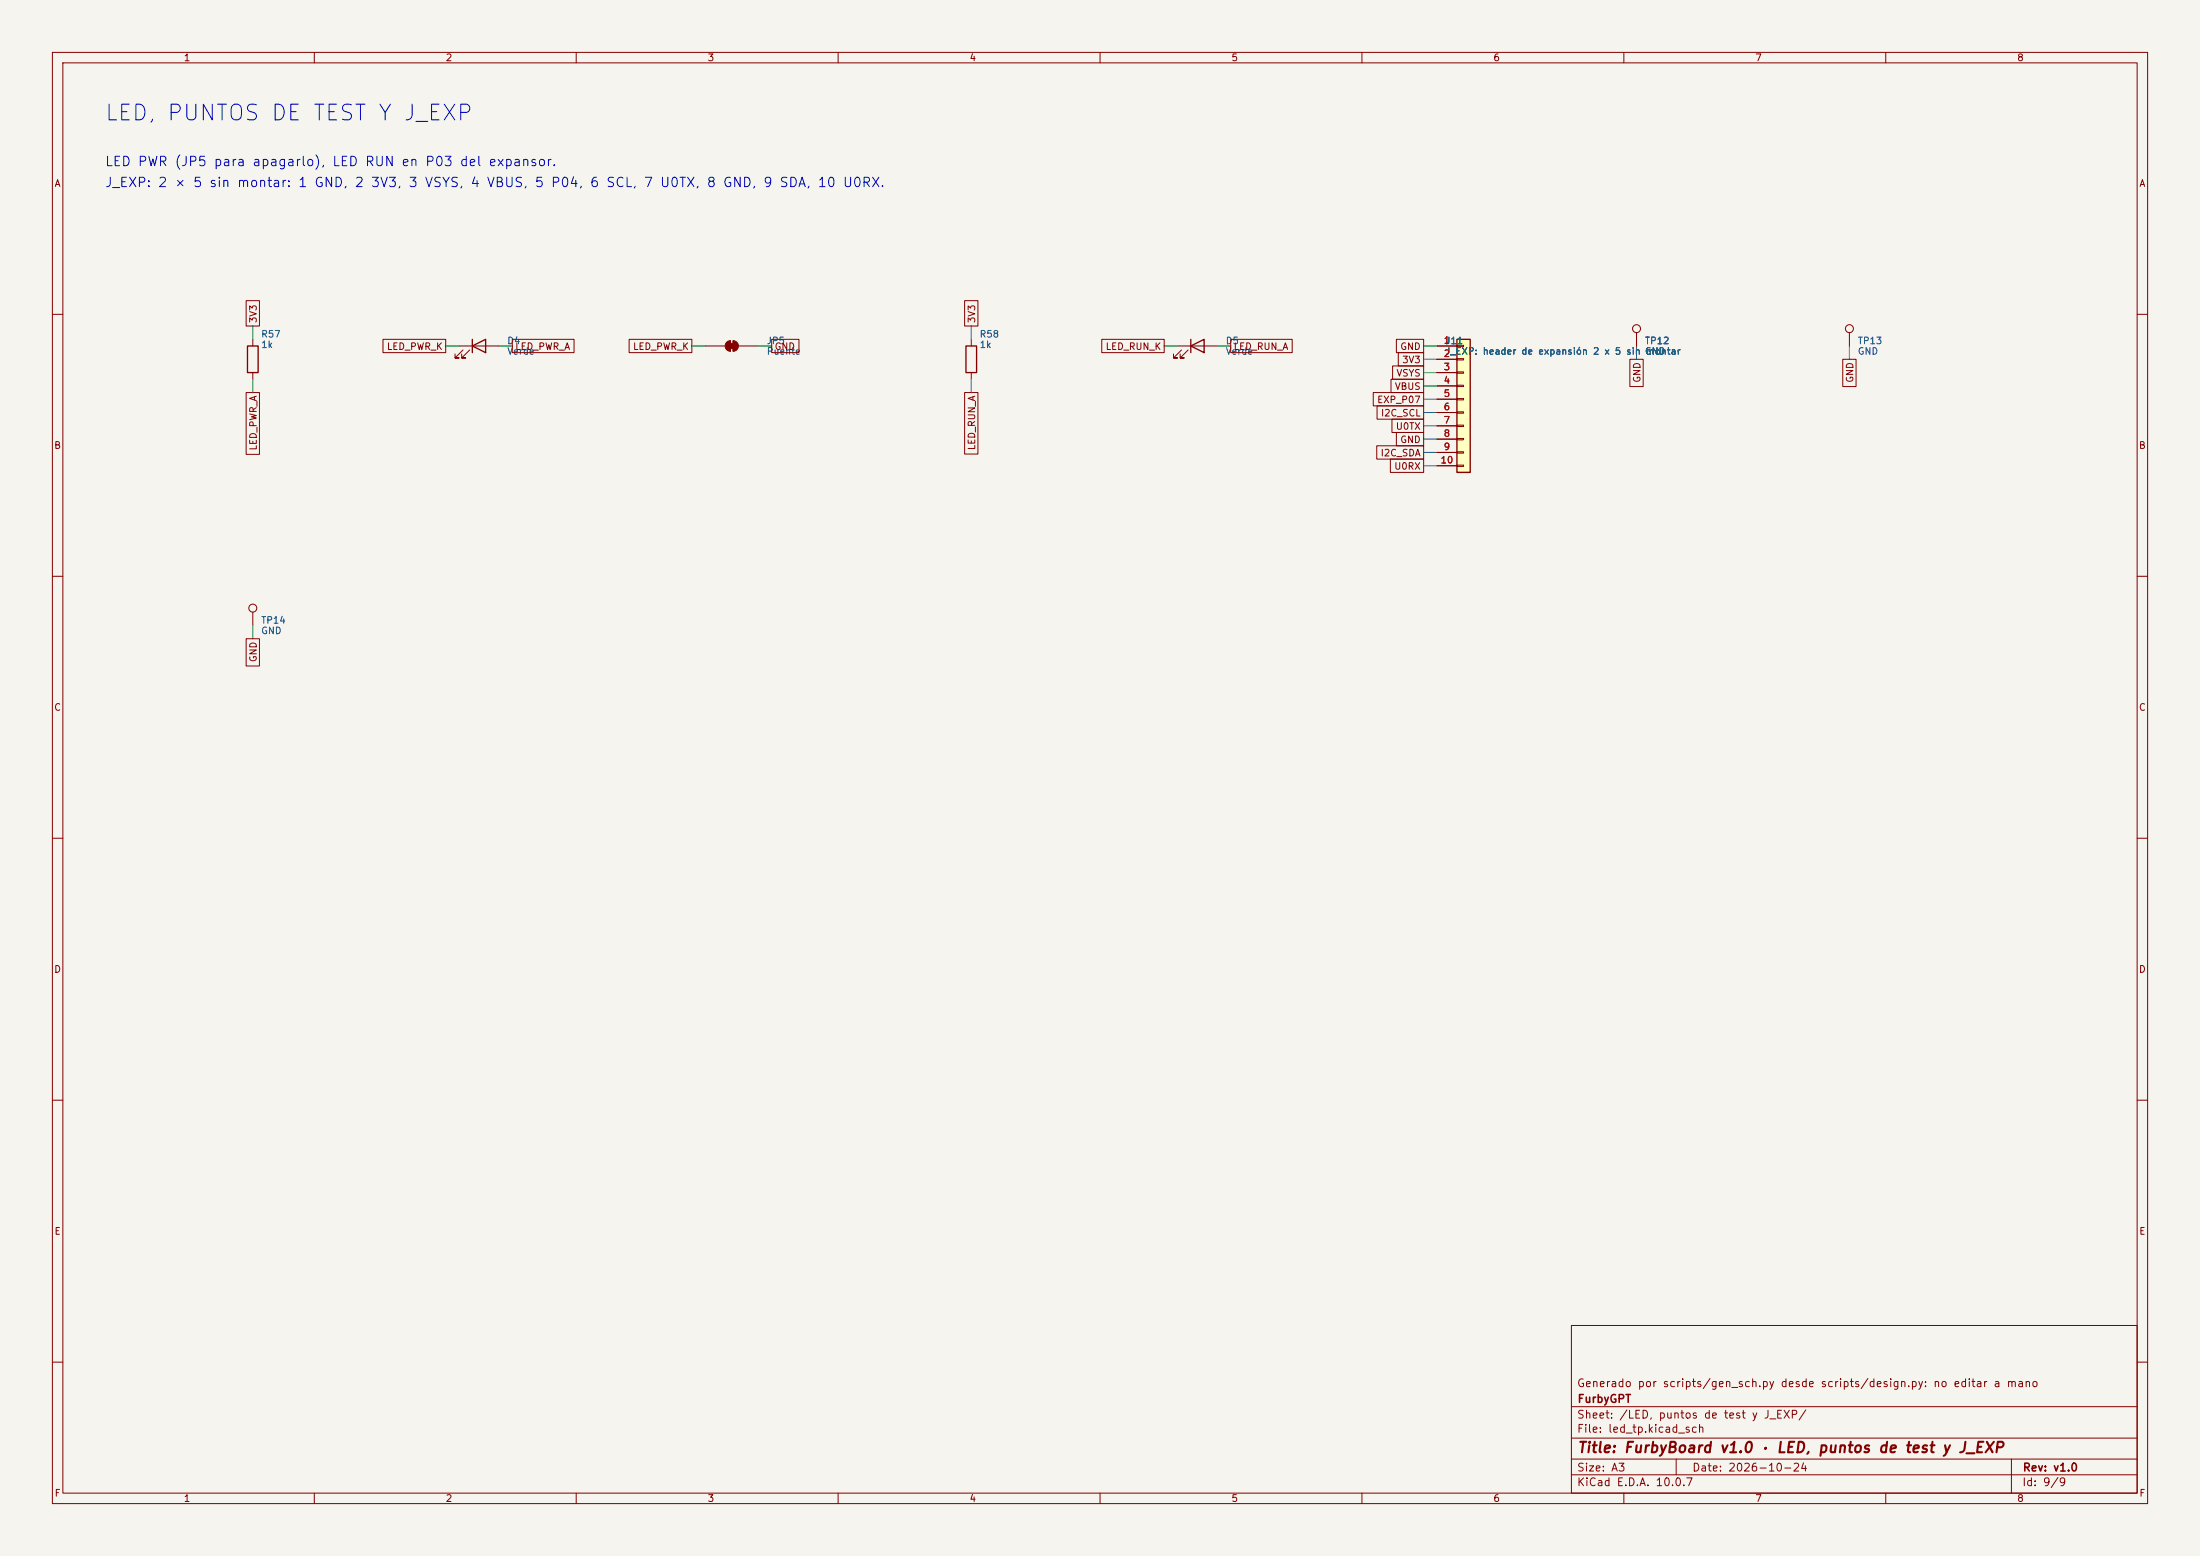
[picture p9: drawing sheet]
(kicad_sch
 (version 20260306)
 (generator "eeschema")
 (generator_version "10.0")
 (paper "A3")
 (title_block
  (title "FurbyBoard v1.0 · LED, puntos de test y J_EXP")
  (date "2026-10-24")
  (rev "v1.0")
  (company "FurbyGPT")
  (comment 1 "Generado por scripts/gen_sch.py desde scripts/design.py: no editar a mano"))
 (lib_symbols
  (symbol "Connector:TestPoint"
   (pin_numbers (hide yes))
   (pin_names
    (offset 0.762) (hide yes)) (exclude_from_sim no) (in_bom yes) (on_board yes)
   (in_pos_files yes)
   (duplicate_pin_numbers_are_jumpers no)
   (property "Reference" "TP" (at 0 6.858 0) (show_name no) (do_not_autoplace no) (effects (font (size 1.27 1.27))))
   (property "Value" "TestPoint" (at 0 5.08 0) (show_name no) (do_not_autoplace no) (effects (font (size 1.27 1.27))))
   (property "Footprint" "" (at 5.08 0 0) (show_name no) (do_not_autoplace no) (hide yes) (effects (font (size 1.27 1.27))))
   (property "Datasheet" "" (at 5.08 0 0) (show_name no) (do_not_autoplace no) (hide yes) (effects (font (size 1.27 1.27))))
   (property "Description" "test point" (at 0 0 0) (show_name no) (do_not_autoplace no) (hide yes) (effects (font (size 1.27 1.27))))
   (symbol "TestPoint_0_1"
    (circle (center 0 3.302) (radius 0.762) (stroke (width 0) (type default)) (fill (type none))))
   (symbol "TestPoint_1_1"
    (pin passive line (at 0 0 90) (length 2.54) (name "1" (effects (font (size 1.27 1.27)))) (number "1" (effects (font (size 1.27 1.27))))))
   (embedded_fonts no))
  (symbol "Connector_Generic:Conn_01x10"
   (pin_names
    (offset 1.016) (hide yes)) (exclude_from_sim no) (in_bom yes) (on_board yes)
   (in_pos_files yes)
   (duplicate_pin_numbers_are_jumpers no)
   (property "Reference" "J" (at 0 12.7 0) (show_name no) (do_not_autoplace no) (effects (font (size 1.27 1.27))))
   (property "Value" "Conn_01x10" (at 0 -15.24 0) (show_name no) (do_not_autoplace no) (effects (font (size 1.27 1.27))))
   (property "Footprint" "" (at 0 0 0) (show_name no) (do_not_autoplace no) (hide yes) (effects (font (size 1.27 1.27))))
   (property "Datasheet" "" (at 0 0 0) (show_name no) (do_not_autoplace no) (hide yes) (effects (font (size 1.27 1.27))))
   (property "Description" "Generic connector, single row, 01x10, script generated (kicad-library-utils/schlib/autogen/connector/)" (at 0 0 0) (show_name no) (do_not_autoplace no) (hide yes) (effects (font (size 1.27 1.27))))
   (symbol "Conn_01x10_1_1"
    (rectangle (start -1.27 11.43) (end 1.27 -13.97) (stroke (width 0.254) (type default)) (fill (type background)))
    (rectangle (start -1.27 10.287) (end 0 10.033) (stroke (width 0.1524) (type default)) (fill (type none)))
    (rectangle (start -1.27 7.747) (end 0 7.493) (stroke (width 0.1524) (type default)) (fill (type none)))
    (rectangle (start -1.27 5.207) (end 0 4.953) (stroke (width 0.1524) (type default)) (fill (type none)))
    (rectangle (start -1.27 2.667) (end 0 2.413) (stroke (width 0.1524) (type default)) (fill (type none)))
    (rectangle (start -1.27 0.127) (end 0 -0.127) (stroke (width 0.1524) (type default)) (fill (type none)))
    (rectangle (start -1.27 -2.413) (end 0 -2.667) (stroke (width 0.1524) (type default)) (fill (type none)))
    (rectangle (start -1.27 -4.953) (end 0 -5.207) (stroke (width 0.1524) (type default)) (fill (type none)))
    (rectangle (start -1.27 -7.493) (end 0 -7.747) (stroke (width 0.1524) (type default)) (fill (type none)))
    (rectangle (start -1.27 -10.033) (end 0 -10.287) (stroke (width 0.1524) (type default)) (fill (type none)))
    (rectangle (start -1.27 -12.573) (end 0 -12.827) (stroke (width 0.1524) (type default)) (fill (type none)))
    (pin passive line (at -5.08 10.16 0) (length 3.81) (name "Pin_1" (effects (font (size 1.27 1.27)))) (number "1" (effects (font (size 1.27 1.27)))))
    (pin passive line (at -5.08 7.62 0) (length 3.81) (name "Pin_2" (effects (font (size 1.27 1.27)))) (number "2" (effects (font (size 1.27 1.27)))))
    (pin passive line (at -5.08 5.08 0) (length 3.81) (name "Pin_3" (effects (font (size 1.27 1.27)))) (number "3" (effects (font (size 1.27 1.27)))))
    (pin passive line (at -5.08 2.54 0) (length 3.81) (name "Pin_4" (effects (font (size 1.27 1.27)))) (number "4" (effects (font (size 1.27 1.27)))))
    (pin passive line (at -5.08 0 0) (length 3.81) (name "Pin_5" (effects (font (size 1.27 1.27)))) (number "5" (effects (font (size 1.27 1.27)))))
    (pin passive line (at -5.08 -2.54 0) (length 3.81) (name "Pin_6" (effects (font (size 1.27 1.27)))) (number "6" (effects (font (size 1.27 1.27)))))
    (pin passive line (at -5.08 -5.08 0) (length 3.81) (name "Pin_7" (effects (font (size 1.27 1.27)))) (number "7" (effects (font (size 1.27 1.27)))))
    (pin passive line (at -5.08 -7.62 0) (length 3.81) (name "Pin_8" (effects (font (size 1.27 1.27)))) (number "8" (effects (font (size 1.27 1.27)))))
    (pin passive line (at -5.08 -10.16 0) (length 3.81) (name "Pin_9" (effects (font (size 1.27 1.27)))) (number "9" (effects (font (size 1.27 1.27)))))
    (pin passive line (at -5.08 -12.7 0) (length 3.81) (name "Pin_10" (effects (font (size 1.27 1.27)))) (number "10" (effects (font (size 1.27 1.27))))))
   (embedded_fonts no))
  (symbol "Device:LED"
   (pin_numbers (hide yes))
   (pin_names
    (offset 1.016) (hide yes)) (exclude_from_sim no) (in_bom yes) (on_board yes)
   (in_pos_files yes)
   (duplicate_pin_numbers_are_jumpers no)
   (property "Reference" "D" (at 0 2.54 0) (show_name no) (do_not_autoplace no) (effects (font (size 1.27 1.27))))
   (property "Value" "LED" (at 0 -2.54 0) (show_name no) (do_not_autoplace no) (effects (font (size 1.27 1.27))))
   (property "Footprint" "" (at 0 0 0) (show_name no) (do_not_autoplace no) (hide yes) (effects (font (size 1.27 1.27))))
   (property "Datasheet" "" (at 0 0 0) (show_name no) (do_not_autoplace no) (hide yes) (effects (font (size 1.27 1.27))))
   (property "Description" "Light emitting diode" (at 0 0 0) (show_name no) (do_not_autoplace no) (hide yes) (effects (font (size 1.27 1.27))))
   (property "Sim.Pins" "1=K 2=A" (at 0 0 0) (show_name no) (do_not_autoplace no) (hide yes) (effects (font (size 1.27 1.27))))
   (symbol "LED_0_1"
    (polyline (pts (xy -3.048 -0.762) (xy -4.572 -2.286) (xy -3.81 -2.286) (xy -4.572 -2.286) (xy -4.572 -1.524)) (stroke (width 0) (type default)) (fill (type none)))
    (polyline (pts (xy -1.778 -0.762) (xy -3.302 -2.286) (xy -2.54 -2.286) (xy -3.302 -2.286) (xy -3.302 -1.524)) (stroke (width 0) (type default)) (fill (type none)))
    (polyline (pts (xy -1.27 0) (xy 1.27 0)) (stroke (width 0) (type default)) (fill (type none)))
    (polyline (pts (xy -1.27 -1.27) (xy -1.27 1.27)) (stroke (width 0.254) (type default)) (fill (type none)))
    (polyline (pts (xy 1.27 -1.27) (xy 1.27 1.27) (xy -1.27 0) (xy 1.27 -1.27)) (stroke (width 0.254) (type default)) (fill (type none))))
   (symbol "LED_1_1"
    (pin passive line (at -3.81 0 0) (length 2.54) (name "K" (effects (font (size 1.27 1.27)))) (number "1" (effects (font (size 1.27 1.27)))))
    (pin passive line (at 3.81 0 180) (length 2.54) (name "A" (effects (font (size 1.27 1.27)))) (number "2" (effects (font (size 1.27 1.27))))))
   (embedded_fonts no))
  (symbol "Device:R"
   (pin_numbers (hide yes))
   (pin_names
    (offset 0)) (exclude_from_sim no) (in_bom yes) (on_board yes)
   (in_pos_files yes)
   (duplicate_pin_numbers_are_jumpers no)
   (property "Reference" "R" (at 2.032 0 90) (show_name no) (do_not_autoplace no) (effects (font (size 1.27 1.27))))
   (property "Value" "R" (at 0 0 90) (show_name no) (do_not_autoplace no) (effects (font (size 1.27 1.27))))
   (property "Footprint" "" (at -1.778 0 90) (show_name no) (do_not_autoplace no) (hide yes) (effects (font (size 1.27 1.27))))
   (property "Datasheet" "" (at 0 0 0) (show_name no) (do_not_autoplace no) (hide yes) (effects (font (size 1.27 1.27))))
   (property "Description" "Resistor" (at 0 0 0) (show_name no) (do_not_autoplace no) (hide yes) (effects (font (size 1.27 1.27))))
   (symbol "R_0_1"
    (rectangle (start -1.016 -2.54) (end 1.016 2.54) (stroke (width 0.254) (type default)) (fill (type none))))
   (symbol "R_1_1"
    (pin passive line (at 0 3.81 270) (length 1.27) (name "" (effects (font (size 1.27 1.27)))) (number "1" (effects (font (size 1.27 1.27)))))
    (pin passive line (at 0 -3.81 90) (length 1.27) (name "" (effects (font (size 1.27 1.27)))) (number "2" (effects (font (size 1.27 1.27))))))
   (embedded_fonts no))
  (symbol "Jumper:SolderJumper_2_Bridged"
   (pin_numbers (hide yes))
   (pin_names
    (offset 0) (hide yes)) (exclude_from_sim no) (in_bom no) (on_board yes)
   (in_pos_files yes)
   (duplicate_pin_numbers_are_jumpers no)
   (property "Reference" "JP" (at 0 2.032 0) (show_name no) (do_not_autoplace no) (effects (font (size 1.27 1.27))))
   (property "Value" "SolderJumper_2_Bridged" (at 0 -2.54 0) (show_name no) (do_not_autoplace no) (effects (font (size 1.27 1.27))))
   (property "Footprint" "" (at 0 0 0) (show_name no) (do_not_autoplace no) (hide yes) (effects (font (size 1.27 1.27))))
   (property "Datasheet" "" (at 0 -6.35 0) (show_name no) (do_not_autoplace no) (hide yes) (effects (font (size 1.27 1.27))))
   (property "Description" "Solder Jumper, 2-pole, closed/bridged" (at 0 -5.08 0) (show_name no) (do_not_autoplace no) (hide yes) (effects (font (size 1.27 1.27))))
   (symbol "SolderJumper_2_Bridged_0_1"
    (rectangle (start -0.508 0.508) (end 0.508 -0.508) (stroke (width 0.1524) (type default)) (fill (type outline)))
    (polyline (pts (xy -0.254 1.016) (xy -0.254 -1.016)) (stroke (width 0.1524) (type default)) (fill (type none)))
    (arc (start -0.254 -1.016) (mid -1.2656 0) (end -0.254 1.016) (stroke (width 0.1524) (type default)) (fill (type outline)))
    (arc (start 0.254 1.016) (mid 1.2656 0) (end 0.254 -1.016) (stroke (width 0.1524) (type default)) (fill (type outline)))
    (polyline (pts (xy 0.254 1.016) (xy 0.254 -1.016)) (stroke (width 0.1524) (type default)) (fill (type none))))
   (symbol "SolderJumper_2_Bridged_1_1"
    (pin passive line (at -5.08 0 0) (length 3.81) (name "A" (effects (font (size 1.27 1.27)))) (number "1" (effects (font (size 1.27 1.27)))))
    (pin passive line (at 5.08 0 180) (length 3.81) (name "B" (effects (font (size 1.27 1.27)))) (number "2" (effects (font (size 1.27 1.27))))))
   (embedded_fonts no)))
 (text "J_EXP: 2 × 5 sin montar: 1 GND, 2 3V3, 3 VSYS, 4 VBUS, 5 P04, 6 SCL, 7 U0TX, 8 GND, 9 SDA, 10 U0RX."
  (exclude_from_sim no)
  (at 20 34 0)
  (effects (font (size 1.8 1.8)) (justify left top)))
 (text "LED, PUNTOS DE TEST Y J_EXP"
  (exclude_from_sim no)
  (at 20 20 0)
  (effects (font (size 3 3)) (justify left top)))
 (text "LED PWR (JP5 para apagarlo), LED RUN en P03 del expansor."
  (exclude_from_sim no)
  (at 20 30 0)
  (effects (font (size 1.8 1.8)) (justify left top)))
 (wire
  (pts (xy 48.26 72.39) (xy 48.26 74.93))
  (stroke (width 0) (type default)))
 (wire
  (pts (xy 134.62 66.04) (xy 132.08 66.04))
  (stroke (width 0) (type default)))
 (wire
  (pts (xy 274.32 73.66) (xy 271.78 73.66))
  (stroke (width 0) (type default)))
 (wire
  (pts (xy 274.32 66.04) (xy 271.78 66.04))
  (stroke (width 0) (type default)))
 (wire
  (pts (xy 274.32 83.82) (xy 271.78 83.82))
  (stroke (width 0) (type default)))
 (wire
  (pts (xy 87.63 66.04) (xy 85.09 66.04))
  (stroke (width 0) (type default)))
 (wire
  (pts (xy 185.42 64.77) (xy 185.42 62.23))
  (stroke (width 0) (type default)))
 (wire
  (pts (xy 144.78 66.04) (xy 147.32 66.04))
  (stroke (width 0) (type default)))
 (wire
  (pts (xy 274.32 81.28) (xy 271.78 81.28))
  (stroke (width 0) (type default)))
 (wire
  (pts (xy 274.32 68.58) (xy 271.78 68.58))
  (stroke (width 0) (type default)))
 (wire
  (pts (xy 48.26 64.77) (xy 48.26 62.23))
  (stroke (width 0) (type default)))
 (wire
  (pts (xy 274.32 78.74) (xy 271.78 78.74))
  (stroke (width 0) (type default)))
 (wire
  (pts (xy 274.32 76.2) (xy 271.78 76.2))
  (stroke (width 0) (type default)))
 (wire
  (pts (xy 224.79 66.04) (xy 222.25 66.04))
  (stroke (width 0) (type default)))
 (wire
  (pts (xy 274.32 88.9) (xy 271.78 88.9))
  (stroke (width 0) (type default)))
 (wire
  (pts (xy 274.32 86.36) (xy 271.78 86.36))
  (stroke (width 0) (type default)))
 (wire
  (pts (xy 274.32 71.12) (xy 271.78 71.12))
  (stroke (width 0) (type default)))
 (wire
  (pts (xy 185.42 72.39) (xy 185.42 74.93))
  (stroke (width 0) (type default)))
 (wire
  (pts (xy 353.06 66.04) (xy 353.06 68.58))
  (stroke (width 0) (type default)))
 (wire
  (pts (xy 232.41 66.04) (xy 234.95 66.04))
  (stroke (width 0) (type default)))
 (wire
  (pts (xy 312.42 66.04) (xy 312.42 68.58))
  (stroke (width 0) (type default)))
 (wire
  (pts (xy 95.25 66.04) (xy 97.79 66.04))
  (stroke (width 0) (type default)))
 (wire
  (pts (xy 48.26 119.38) (xy 48.26 121.92))
  (stroke (width 0) (type default)))
 (global_label "GND"
  (shape passive)
  (at 353.06 68.58 270)
  (fields_autoplaced yes)
  (effects (font (size 1.27 1.27)) (justify right))
  (property "Intersheetrefs" "${INTERSHEET_REFS}" (at 353.06 68.58 0) (hide yes) (show_name no) (do_not_autoplace no) (effects (font (size 1.27 1.27)))))
 (global_label "3V3"
  (shape passive)
  (at 185.42 62.23 90)
  (fields_autoplaced yes)
  (effects (font (size 1.27 1.27)) (justify left))
  (property "Intersheetrefs" "${INTERSHEET_REFS}" (at 185.42 62.23 0) (hide yes) (show_name no) (do_not_autoplace no) (effects (font (size 1.27 1.27)))))
 (global_label "VBUS"
  (shape passive)
  (at 271.78 73.66 180)
  (fields_autoplaced yes)
  (effects (font (size 1.27 1.27)) (justify right))
  (property "Intersheetrefs" "${INTERSHEET_REFS}" (at 271.78 73.66 0) (hide yes) (show_name no) (do_not_autoplace no) (effects (font (size 1.27 1.27)))))
 (global_label "LED_RUN_K"
  (shape passive)
  (at 222.25 66.04 180)
  (fields_autoplaced yes)
  (effects (font (size 1.27 1.27)) (justify right))
  (property "Intersheetrefs" "${INTERSHEET_REFS}" (at 222.25 66.04 0) (hide yes) (show_name no) (do_not_autoplace no) (effects (font (size 1.27 1.27)))))
 (global_label "3V3"
  (shape passive)
  (at 48.26 62.23 90)
  (fields_autoplaced yes)
  (effects (font (size 1.27 1.27)) (justify left))
  (property "Intersheetrefs" "${INTERSHEET_REFS}" (at 48.26 62.23 0) (hide yes) (show_name no) (do_not_autoplace no) (effects (font (size 1.27 1.27)))))
 (global_label "GND"
  (shape passive)
  (at 48.26 121.92 270)
  (fields_autoplaced yes)
  (effects (font (size 1.27 1.27)) (justify right))
  (property "Intersheetrefs" "${INTERSHEET_REFS}" (at 48.26 121.92 0) (hide yes) (show_name no) (do_not_autoplace no) (effects (font (size 1.27 1.27)))))
 (global_label "LED_RUN_A"
  (shape passive)
  (at 234.95 66.04 0)
  (fields_autoplaced yes)
  (effects (font (size 1.27 1.27)) (justify left))
  (property "Intersheetrefs" "${INTERSHEET_REFS}" (at 234.95 66.04 0) (hide yes) (show_name no) (do_not_autoplace no) (effects (font (size 1.27 1.27)))))
 (global_label "GND"
  (shape passive)
  (at 147.32 66.04 0)
  (fields_autoplaced yes)
  (effects (font (size 1.27 1.27)) (justify left))
  (property "Intersheetrefs" "${INTERSHEET_REFS}" (at 147.32 66.04 0) (hide yes) (show_name no) (do_not_autoplace no) (effects (font (size 1.27 1.27)))))
 (global_label "LED_PWR_A"
  (shape passive)
  (at 97.79 66.04 0)
  (fields_autoplaced yes)
  (effects (font (size 1.27 1.27)) (justify left))
  (property "Intersheetrefs" "${INTERSHEET_REFS}" (at 97.79 66.04 0) (hide yes) (show_name no) (do_not_autoplace no) (effects (font (size 1.27 1.27)))))
 (global_label "LED_RUN_A"
  (shape passive)
  (at 185.42 74.93 270)
  (fields_autoplaced yes)
  (effects (font (size 1.27 1.27)) (justify right))
  (property "Intersheetrefs" "${INTERSHEET_REFS}" (at 185.42 74.93 0) (hide yes) (show_name no) (do_not_autoplace no) (effects (font (size 1.27 1.27)))))
 (global_label "EXP_P07"
  (shape passive)
  (at 271.78 76.2 180)
  (fields_autoplaced yes)
  (effects (font (size 1.27 1.27)) (justify right))
  (property "Intersheetrefs" "${INTERSHEET_REFS}" (at 271.78 76.2 0) (hide yes) (show_name no) (do_not_autoplace no) (effects (font (size 1.27 1.27)))))
 (global_label "GND"
  (shape passive)
  (at 271.78 66.04 180)
  (fields_autoplaced yes)
  (effects (font (size 1.27 1.27)) (justify right))
  (property "Intersheetrefs" "${INTERSHEET_REFS}" (at 271.78 66.04 0) (hide yes) (show_name no) (do_not_autoplace no) (effects (font (size 1.27 1.27)))))
 (global_label "3V3"
  (shape passive)
  (at 271.78 68.58 180)
  (fields_autoplaced yes)
  (effects (font (size 1.27 1.27)) (justify right))
  (property "Intersheetrefs" "${INTERSHEET_REFS}" (at 271.78 68.58 0) (hide yes) (show_name no) (do_not_autoplace no) (effects (font (size 1.27 1.27)))))
 (global_label "GND"
  (shape passive)
  (at 271.78 83.82 180)
  (fields_autoplaced yes)
  (effects (font (size 1.27 1.27)) (justify right))
  (property "Intersheetrefs" "${INTERSHEET_REFS}" (at 271.78 83.82 0) (hide yes) (show_name no) (do_not_autoplace no) (effects (font (size 1.27 1.27)))))
 (global_label "I2C_SCL"
  (shape passive)
  (at 271.78 78.74 180)
  (fields_autoplaced yes)
  (effects (font (size 1.27 1.27)) (justify right))
  (property "Intersheetrefs" "${INTERSHEET_REFS}" (at 271.78 78.74 0) (hide yes) (show_name no) (do_not_autoplace no) (effects (font (size 1.27 1.27)))))
 (global_label "U0TX"
  (shape passive)
  (at 271.78 81.28 180)
  (fields_autoplaced yes)
  (effects (font (size 1.27 1.27)) (justify right))
  (property "Intersheetrefs" "${INTERSHEET_REFS}" (at 271.78 81.28 0) (hide yes) (show_name no) (do_not_autoplace no) (effects (font (size 1.27 1.27)))))
 (global_label "I2C_SDA"
  (shape passive)
  (at 271.78 86.36 180)
  (fields_autoplaced yes)
  (effects (font (size 1.27 1.27)) (justify right))
  (property "Intersheetrefs" "${INTERSHEET_REFS}" (at 271.78 86.36 0) (hide yes) (show_name no) (do_not_autoplace no) (effects (font (size 1.27 1.27)))))
 (global_label "LED_PWR_A"
  (shape passive)
  (at 48.26 74.93 270)
  (fields_autoplaced yes)
  (effects (font (size 1.27 1.27)) (justify right))
  (property "Intersheetrefs" "${INTERSHEET_REFS}" (at 48.26 74.93 0) (hide yes) (show_name no) (do_not_autoplace no) (effects (font (size 1.27 1.27)))))
 (global_label "LED_PWR_K"
  (shape passive)
  (at 132.08 66.04 180)
  (fields_autoplaced yes)
  (effects (font (size 1.27 1.27)) (justify right))
  (property "Intersheetrefs" "${INTERSHEET_REFS}" (at 132.08 66.04 0) (hide yes) (show_name no) (do_not_autoplace no) (effects (font (size 1.27 1.27)))))
 (global_label "GND"
  (shape passive)
  (at 312.42 68.58 270)
  (fields_autoplaced yes)
  (effects (font (size 1.27 1.27)) (justify right))
  (property "Intersheetrefs" "${INTERSHEET_REFS}" (at 312.42 68.58 0) (hide yes) (show_name no) (do_not_autoplace no) (effects (font (size 1.27 1.27)))))
 (global_label "U0RX"
  (shape passive)
  (at 271.78 88.9 180)
  (fields_autoplaced yes)
  (effects (font (size 1.27 1.27)) (justify right))
  (property "Intersheetrefs" "${INTERSHEET_REFS}" (at 271.78 88.9 0) (hide yes) (show_name no) (do_not_autoplace no) (effects (font (size 1.27 1.27)))))
 (global_label "LED_PWR_K"
  (shape passive)
  (at 85.09 66.04 180)
  (fields_autoplaced yes)
  (effects (font (size 1.27 1.27)) (justify right))
  (property "Intersheetrefs" "${INTERSHEET_REFS}" (at 85.09 66.04 0) (hide yes) (show_name no) (do_not_autoplace no) (effects (font (size 1.27 1.27)))))
 (global_label "VSYS"
  (shape passive)
  (at 271.78 71.12 180)
  (fields_autoplaced yes)
  (effects (font (size 1.27 1.27)) (justify right))
  (property "Intersheetrefs" "${INTERSHEET_REFS}" (at 271.78 71.12 0) (hide yes) (show_name no) (do_not_autoplace no) (effects (font (size 1.27 1.27)))))
 (symbol
  (lib_id "Device:LED")
  (at 91.44 66.04 0)
  (unit 1)
  (body_style 1)
  (exclude_from_sim no)
  (in_bom yes)
  (on_board yes)
  (in_pos_files yes)
  (dnp no)
  (property "Reference" "D4" (at 96.75 65.04 0) (show_name no) (do_not_autoplace no) (effects (font (size 1.27 1.27)) (justify left)))
  (property "Value" "Verde" (at 96.75 67.04 0) (show_name no) (do_not_autoplace no) (effects (font (size 1.27 1.27)) (justify left)))
  (property "Footprint" "LED_SMD:LED_0805_2012Metric" (at 91.44 66.04 0) (hide yes) (show_name no) (do_not_autoplace no) (effects (font (size 1.27 1.27)) (justify left)))
  (property "Datasheet" "" (at 91.44 66.04 0) (hide yes) (show_name no) (do_not_autoplace no) (effects (font (size 1.27 1.27)) (justify left)))
  (property "Description" "LED PWR: hay 3,3 V" (at 91.44 66.04 0) (hide yes) (show_name no) (do_not_autoplace no) (effects (font (size 1.27 1.27)) (justify left)))
  (property "LCSC" "C2297" (at 91.44 66.04 0) (hide yes) (show_name no) (do_not_autoplace no) (effects (font (size 1.27 1.27)) (justify left)))
  (property "JLC_Class" "base" (at 91.44 66.04 0) (hide yes) (show_name no) (do_not_autoplace no) (effects (font (size 1.27 1.27)) (justify left)))
  (property "MPN" "KT-0805G" (at 91.44 66.04 0) (hide yes) (show_name no) (do_not_autoplace no) (effects (font (size 1.27 1.27)) (justify left)))
  (pin "1")
  (pin "2"))
 (symbol
  (lib_id "Connector:TestPoint")
  (at 48.26 119.38 0)
  (unit 1)
  (body_style 1)
  (exclude_from_sim no)
  (in_bom no)
  (on_board yes)
  (in_pos_files yes)
  (dnp no)
  (property "Reference" "TP14" (at 49.76 118.38 0) (show_name no) (do_not_autoplace no) (effects (font (size 1.27 1.27)) (justify left)))
  (property "Value" "GND" (at 49.76 120.38 0) (show_name no) (do_not_autoplace no) (effects (font (size 1.27 1.27)) (justify left)))
  (property "Footprint" "TestPoint:TestPoint_Pad_D1.5mm" (at 48.26 119.38 0) (hide yes) (show_name no) (do_not_autoplace no) (effects (font (size 1.27 1.27)) (justify left)))
  (property "Datasheet" "" (at 48.26 119.38 0) (hide yes) (show_name no) (do_not_autoplace no) (effects (font (size 1.27 1.27)) (justify left)))
  (property "Description" "GND" (at 48.26 119.38 0) (hide yes) (show_name no) (do_not_autoplace no) (effects (font (size 1.27 1.27)) (justify left)))
  (property "LCSC" "" (at 48.26 119.38 0) (hide yes) (show_name no) (do_not_autoplace no) (effects (font (size 1.27 1.27)) (justify left)))
  (property "JLC_Class" "" (at 48.26 119.38 0) (hide yes) (show_name no) (do_not_autoplace no) (effects (font (size 1.27 1.27)) (justify left)))
  (property "MPN" "" (at 48.26 119.38 0) (hide yes) (show_name no) (do_not_autoplace no) (effects (font (size 1.27 1.27)) (justify left)))
  (pin "1"))
 (symbol
  (lib_id "Connector:TestPoint")
  (at 312.42 66.04 0)
  (unit 1)
  (body_style 1)
  (exclude_from_sim no)
  (in_bom no)
  (on_board yes)
  (in_pos_files yes)
  (dnp no)
  (property "Reference" "TP12" (at 313.92 65.04 0) (show_name no) (do_not_autoplace no) (effects (font (size 1.27 1.27)) (justify left)))
  (property "Value" "GND" (at 313.92 67.04 0) (show_name no) (do_not_autoplace no) (effects (font (size 1.27 1.27)) (justify left)))
  (property "Footprint" "TestPoint:TestPoint_Pad_D1.5mm" (at 312.42 66.04 0) (hide yes) (show_name no) (do_not_autoplace no) (effects (font (size 1.27 1.27)) (justify left)))
  (property "Datasheet" "" (at 312.42 66.04 0) (hide yes) (show_name no) (do_not_autoplace no) (effects (font (size 1.27 1.27)) (justify left)))
  (property "Description" "GND" (at 312.42 66.04 0) (hide yes) (show_name no) (do_not_autoplace no) (effects (font (size 1.27 1.27)) (justify left)))
  (property "LCSC" "" (at 312.42 66.04 0) (hide yes) (show_name no) (do_not_autoplace no) (effects (font (size 1.27 1.27)) (justify left)))
  (property "JLC_Class" "" (at 312.42 66.04 0) (hide yes) (show_name no) (do_not_autoplace no) (effects (font (size 1.27 1.27)) (justify left)))
  (property "MPN" "" (at 312.42 66.04 0) (hide yes) (show_name no) (do_not_autoplace no) (effects (font (size 1.27 1.27)) (justify left)))
  (pin "1"))
 (symbol
  (lib_id "Device:LED")
  (at 228.6 66.04 0)
  (unit 1)
  (body_style 1)
  (exclude_from_sim no)
  (in_bom yes)
  (on_board yes)
  (in_pos_files yes)
  (dnp no)
  (property "Reference" "D5" (at 233.91 65.04 0) (show_name no) (do_not_autoplace no) (effects (font (size 1.27 1.27)) (justify left)))
  (property "Value" "Verde" (at 233.91 67.04 0) (show_name no) (do_not_autoplace no) (effects (font (size 1.27 1.27)) (justify left)))
  (property "Footprint" "LED_SMD:LED_0805_2012Metric" (at 228.6 66.04 0) (hide yes) (show_name no) (do_not_autoplace no) (effects (font (size 1.27 1.27)) (justify left)))
  (property "Datasheet" "" (at 228.6 66.04 0) (hide yes) (show_name no) (do_not_autoplace no) (effects (font (size 1.27 1.27)) (justify left)))
  (property "Description" "LED RUN: latido del firmware (P03 del expansor)" (at 228.6 66.04 0) (hide yes) (show_name no) (do_not_autoplace no) (effects (font (size 1.27 1.27)) (justify left)))
  (property "LCSC" "C2297" (at 228.6 66.04 0) (hide yes) (show_name no) (do_not_autoplace no) (effects (font (size 1.27 1.27)) (justify left)))
  (property "JLC_Class" "base" (at 228.6 66.04 0) (hide yes) (show_name no) (do_not_autoplace no) (effects (font (size 1.27 1.27)) (justify left)))
  (property "MPN" "KT-0805G" (at 228.6 66.04 0) (hide yes) (show_name no) (do_not_autoplace no) (effects (font (size 1.27 1.27)) (justify left)))
  (pin "1")
  (pin "2"))
 (symbol
  (lib_id "Device:R")
  (at 185.42 68.58 0)
  (unit 1)
  (body_style 1)
  (exclude_from_sim no)
  (in_bom yes)
  (on_board yes)
  (in_pos_files yes)
  (dnp no)
  (property "Reference" "R58" (at 186.92 63.77 0) (show_name no) (do_not_autoplace no) (effects (font (size 1.27 1.27)) (justify left)))
  (property "Value" "1k" (at 186.92 65.77 0) (show_name no) (do_not_autoplace no) (effects (font (size 1.27 1.27)) (justify left)))
  (property "Footprint" "Resistor_SMD:R_0603_1608Metric" (at 185.42 68.58 0) (hide yes) (show_name no) (do_not_autoplace no) (effects (font (size 1.27 1.27)) (justify left)))
  (property "Datasheet" "" (at 185.42 68.58 0) (hide yes) (show_name no) (do_not_autoplace no) (effects (font (size 1.27 1.27)) (justify left)))
  (property "Description" "LED RUN ≈ 0,5–0,9 mA (verde InGaN, VF 2,6–3,1 V)" (at 185.42 68.58 0) (hide yes) (show_name no) (do_not_autoplace no) (effects (font (size 1.27 1.27)) (justify left)))
  (property "LCSC" "C21190" (at 185.42 68.58 0) (hide yes) (show_name no) (do_not_autoplace no) (effects (font (size 1.27 1.27)) (justify left)))
  (property "JLC_Class" "base" (at 185.42 68.58 0) (hide yes) (show_name no) (do_not_autoplace no) (effects (font (size 1.27 1.27)) (justify left)))
  (property "MPN" "UNI-ROYAL 0603 1%" (at 185.42 68.58 0) (hide yes) (show_name no) (do_not_autoplace no) (effects (font (size 1.27 1.27)) (justify left)))
  (pin "1")
  (pin "2"))
 (symbol
  (lib_id "Device:R")
  (at 48.26 68.58 0)
  (unit 1)
  (body_style 1)
  (exclude_from_sim no)
  (in_bom yes)
  (on_board yes)
  (in_pos_files yes)
  (dnp no)
  (property "Reference" "R57" (at 49.76 63.77 0) (show_name no) (do_not_autoplace no) (effects (font (size 1.27 1.27)) (justify left)))
  (property "Value" "1k" (at 49.76 65.77 0) (show_name no) (do_not_autoplace no) (effects (font (size 1.27 1.27)) (justify left)))
  (property "Footprint" "Resistor_SMD:R_0603_1608Metric" (at 48.26 68.58 0) (hide yes) (show_name no) (do_not_autoplace no) (effects (font (size 1.27 1.27)) (justify left)))
  (property "Datasheet" "" (at 48.26 68.58 0) (hide yes) (show_name no) (do_not_autoplace no) (effects (font (size 1.27 1.27)) (justify left)))
  (property "Description" "LED PWR ≈ 0,5–0,9 mA (verde InGaN, VF 2,6–3,1 V)" (at 48.26 68.58 0) (hide yes) (show_name no) (do_not_autoplace no) (effects (font (size 1.27 1.27)) (justify left)))
  (property "LCSC" "C21190" (at 48.26 68.58 0) (hide yes) (show_name no) (do_not_autoplace no) (effects (font (size 1.27 1.27)) (justify left)))
  (property "JLC_Class" "base" (at 48.26 68.58 0) (hide yes) (show_name no) (do_not_autoplace no) (effects (font (size 1.27 1.27)) (justify left)))
  (property "MPN" "UNI-ROYAL 0603 1%" (at 48.26 68.58 0) (hide yes) (show_name no) (do_not_autoplace no) (effects (font (size 1.27 1.27)) (justify left)))
  (pin "1")
  (pin "2"))
 (symbol
  (lib_id "Jumper:SolderJumper_2_Bridged")
  (at 139.7 66.04 0)
  (unit 1)
  (body_style 1)
  (exclude_from_sim no)
  (in_bom no)
  (on_board yes)
  (in_pos_files yes)
  (dnp no)
  (property "Reference" "JP5" (at 146.28 65.04 0) (show_name no) (do_not_autoplace no) (effects (font (size 1.27 1.27)) (justify left)))
  (property "Value" "Puente" (at 146.28 67.04 0) (show_name no) (do_not_autoplace no) (effects (font (size 1.27 1.27)) (justify left)))
  (property "Footprint" "Jumper:SolderJumper-2_P1.3mm_Bridged_RoundedPad1.0x1.5mm" (at 139.7 66.04 0) (hide yes) (show_name no) (do_not_autoplace no) (effects (font (size 1.27 1.27)) (justify left)))
  (property "Datasheet" "" (at 139.7 66.04 0) (hide yes) (show_name no) (do_not_autoplace no) (effects (font (size 1.27 1.27)) (justify left)))
  (property "Description" "Cortar para apagar el LED PWR (hasta −0,9 mA en reposo)" (at 139.7 66.04 0) (hide yes) (show_name no) (do_not_autoplace no) (effects (font (size 1.27 1.27)) (justify left)))
  (property "LCSC" "" (at 139.7 66.04 0) (hide yes) (show_name no) (do_not_autoplace no) (effects (font (size 1.27 1.27)) (justify left)))
  (property "JLC_Class" "" (at 139.7 66.04 0) (hide yes) (show_name no) (do_not_autoplace no) (effects (font (size 1.27 1.27)) (justify left)))
  (property "MPN" "" (at 139.7 66.04 0) (hide yes) (show_name no) (do_not_autoplace no) (effects (font (size 1.27 1.27)) (justify left)))
  (pin "1")
  (pin "2"))
 (symbol
  (lib_id "Connector:TestPoint")
  (at 353.06 66.04 0)
  (unit 1)
  (body_style 1)
  (exclude_from_sim no)
  (in_bom no)
  (on_board yes)
  (in_pos_files yes)
  (dnp no)
  (property "Reference" "TP13" (at 354.56 65.04 0) (show_name no) (do_not_autoplace no) (effects (font (size 1.27 1.27)) (justify left)))
  (property "Value" "GND" (at 354.56 67.04 0) (show_name no) (do_not_autoplace no) (effects (font (size 1.27 1.27)) (justify left)))
  (property "Footprint" "TestPoint:TestPoint_Pad_D1.5mm" (at 353.06 66.04 0) (hide yes) (show_name no) (do_not_autoplace no) (effects (font (size 1.27 1.27)) (justify left)))
  (property "Datasheet" "" (at 353.06 66.04 0) (hide yes) (show_name no) (do_not_autoplace no) (effects (font (size 1.27 1.27)) (justify left)))
  (property "Description" "GND" (at 353.06 66.04 0) (hide yes) (show_name no) (do_not_autoplace no) (effects (font (size 1.27 1.27)) (justify left)))
  (property "LCSC" "" (at 353.06 66.04 0) (hide yes) (show_name no) (do_not_autoplace no) (effects (font (size 1.27 1.27)) (justify left)))
  (property "JLC_Class" "" (at 353.06 66.04 0) (hide yes) (show_name no) (do_not_autoplace no) (effects (font (size 1.27 1.27)) (justify left)))
  (property "MPN" "" (at 353.06 66.04 0) (hide yes) (show_name no) (do_not_autoplace no) (effects (font (size 1.27 1.27)) (justify left)))
  (pin "1"))
 (symbol
  (lib_id "Connector_Generic:Conn_01x10")
  (at 279.4 76.2 0)
  (unit 1)
  (body_style 1)
  (exclude_from_sim no)
  (in_bom no)
  (on_board yes)
  (in_pos_files yes)
  (dnp no)
  (property "Reference" "J11" (at 275.82 65.04 0) (show_name no) (do_not_autoplace no) (effects (font (size 1.27 1.27)) (justify left)))
  (property "Value" "J_EXP: header de expansión 2 x 5 sin montar" (at 275.82 67.04 0) (show_name no) (do_not_autoplace no) (effects (font (size 1.27 1.27)) (justify left)))
  (property "Footprint" "FurbyBoard:Pads_2x05_P2.54mm" (at 279.4 76.2 0) (hide yes) (show_name no) (do_not_autoplace no) (effects (font (size 1.27 1.27)) (justify left)))
  (property "Datasheet" "" (at 279.4 76.2 0) (hide yes) (show_name no) (do_not_autoplace no) (effects (font (size 1.27 1.27)) (justify left)))
  (property "Description" "J_EXP: header de expansión 2 x 5 sin montar" (at 279.4 76.2 0) (hide yes) (show_name no) (do_not_autoplace no) (effects (font (size 1.27 1.27)) (justify left)))
  (property "LCSC" "" (at 279.4 76.2 0) (hide yes) (show_name no) (do_not_autoplace no) (effects (font (size 1.27 1.27)) (justify left)))
  (property "JLC_Class" "" (at 279.4 76.2 0) (hide yes) (show_name no) (do_not_autoplace no) (effects (font (size 1.27 1.27)) (justify left)))
  (property "MPN" "" (at 279.4 76.2 0) (hide yes) (show_name no) (do_not_autoplace no) (effects (font (size 1.27 1.27)) (justify left)))
  (pin "1")
  (pin "10")
  (pin "2")
  (pin "3")
  (pin "4")
  (pin "5")
  (pin "6")
  (pin "7")
  (pin "8")
  (pin "9")))
